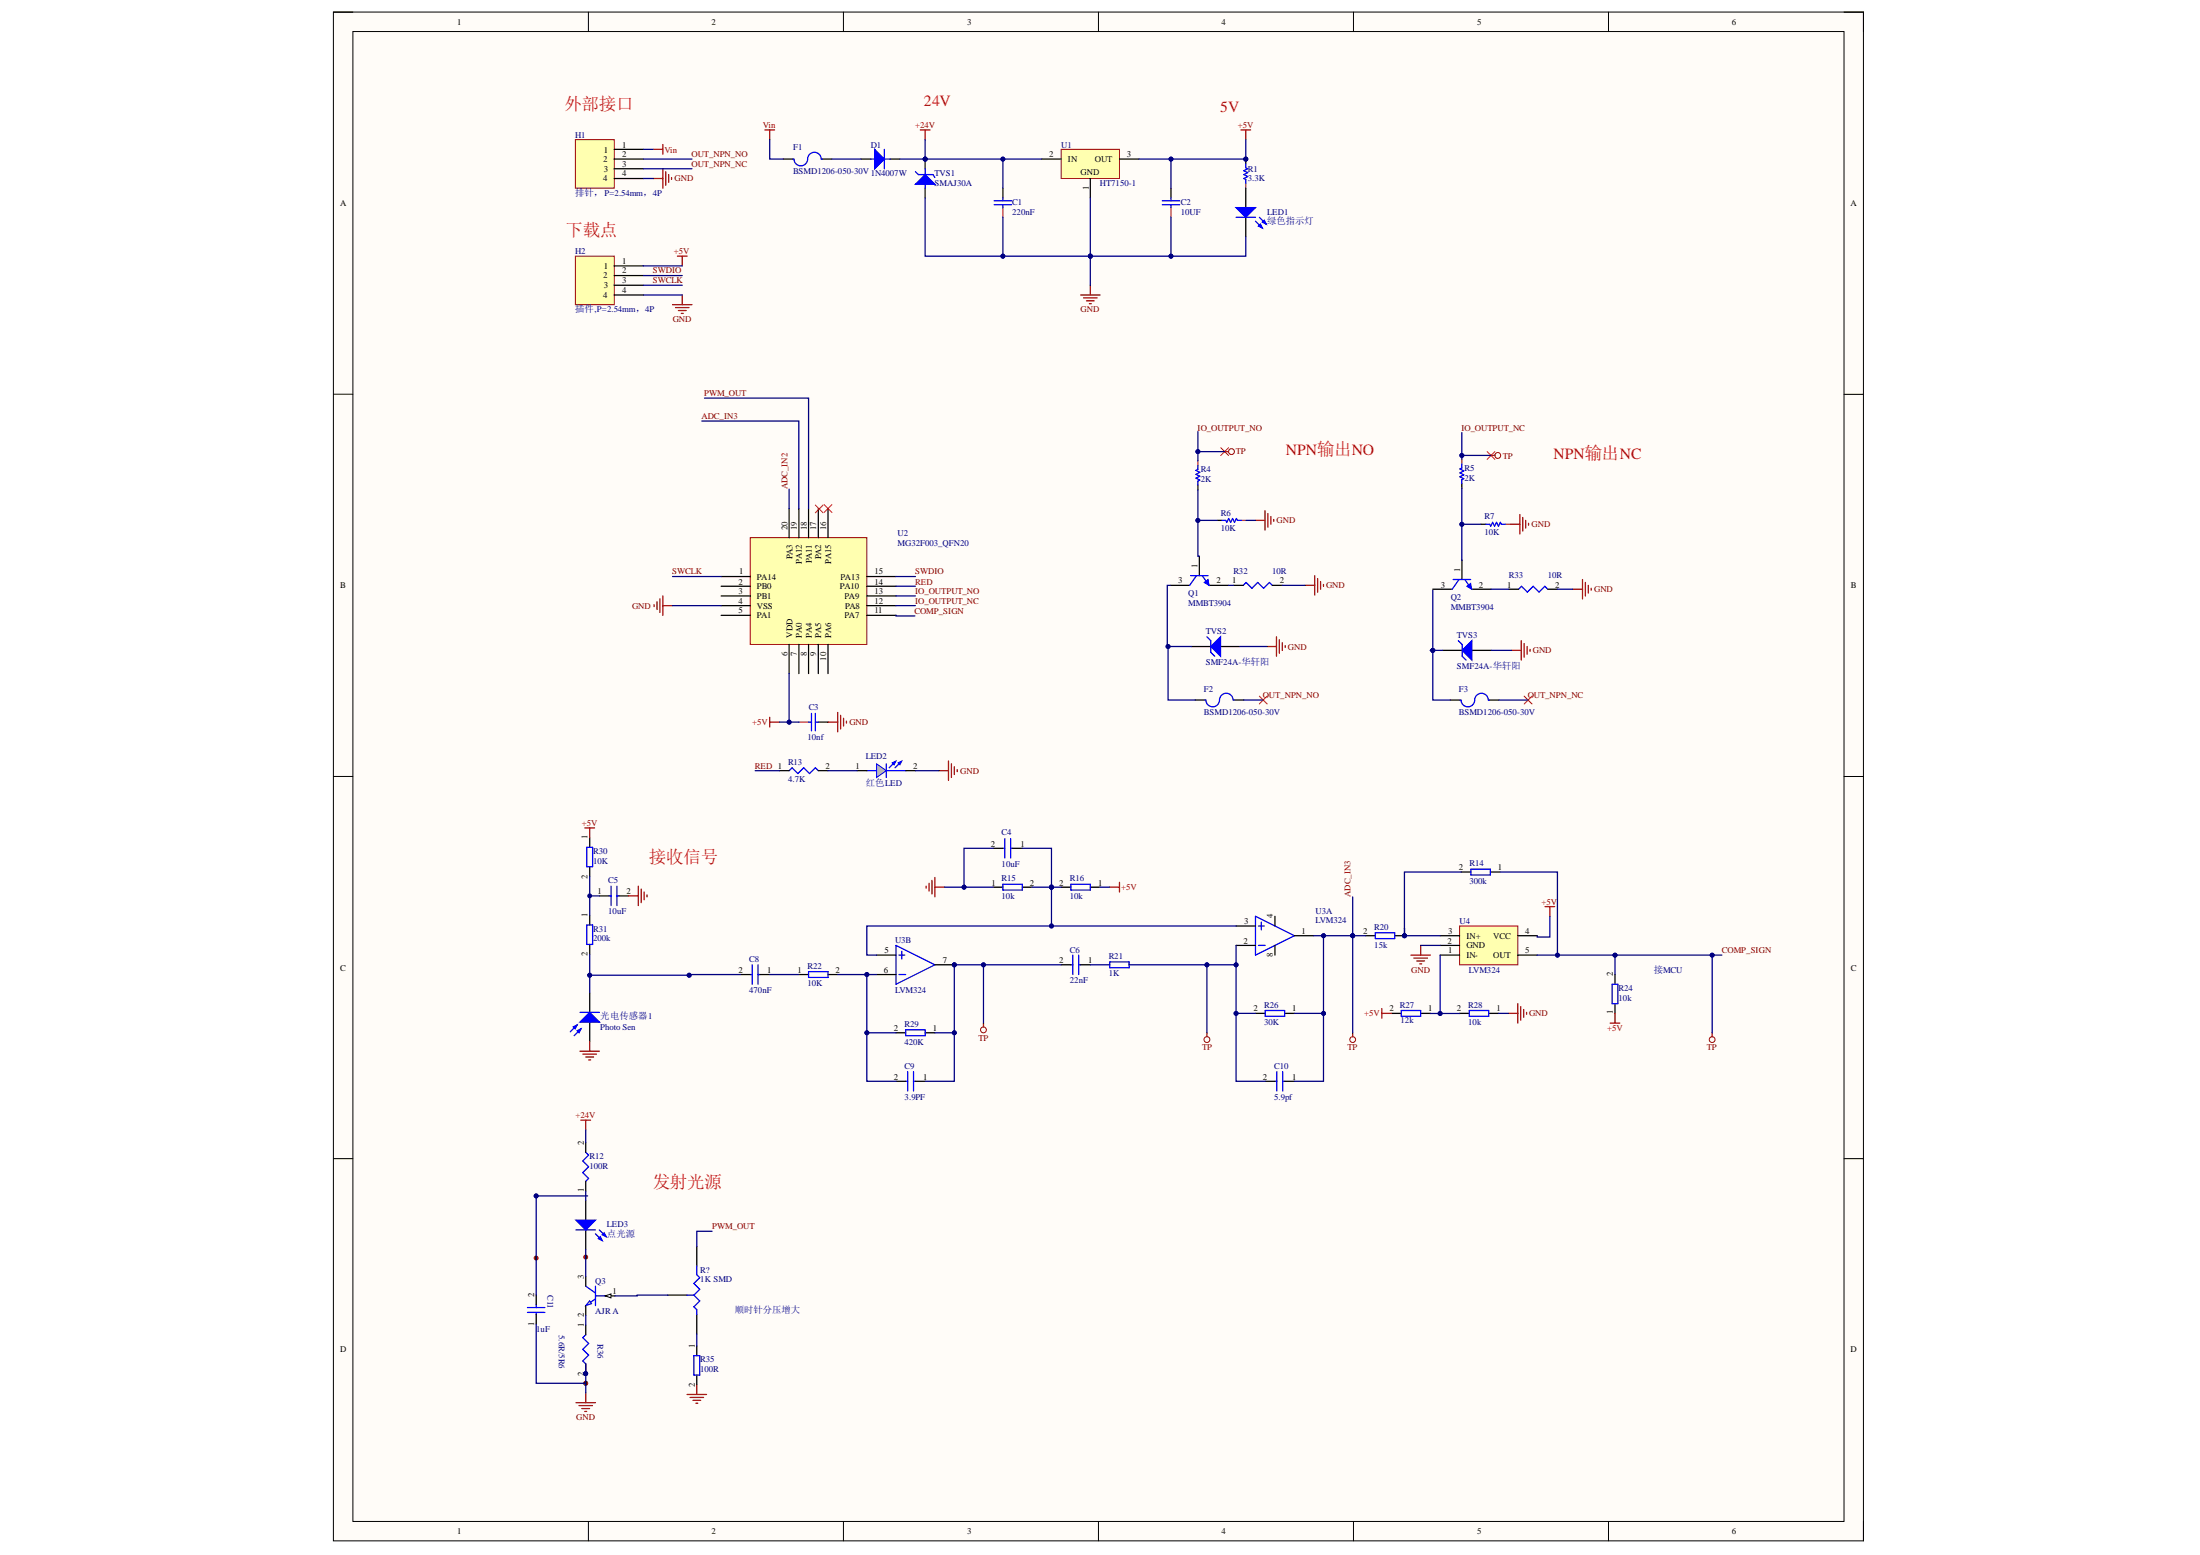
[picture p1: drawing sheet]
# Altium schematic sheet LMV324AILQ镜面反射20260914.SchDoc
size 400 x 400 mm

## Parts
C1  220nF  [0603A]
C2  10UF  [0603A]
C3  10nf  [0603A]
C4  10uF
C5  10uF
C6  22nF
C8  470nF
C9  3.9PF
C10  5.9pf
C11  1uF  [1206]
D1  1N4007W  [D1]
F1  BSMD1206-050-30V  [1206]
F2  BSMD1206-050-30V  [1206]
F3  BSMD1206-050-30V  [1206]
H1  排针，P=2.54mm，4P  [Pin HDR1X4/2.54mm-S]
H2  插件,P=2.54mm，4P  [Pin HDR1X4/2.54mm-S]
LED1  绿色指示灯  [3.2X1.6X1.1]
LED2  红色LED  [0603V]
LED3  点光源  [LED-0]
Q1  MMBT3904  [TO-226-AA]
Q2  MMBT3904  [TO-226-AA]
Q3  AJR A  [SOT-23]
R1  3.3K  [0603]
R4  2K  [0603]
R5  2K  [0603]
R6  10K  [0603]
R7  10K  [0603]
R12  100R  [0603]
R13  4.7K  [0402]
R14  300k
R15  10k
R16  10k
R20  15k
R21  1K
R22  10K
R24  10k
R26  30K
R27  12k
R28  10k
R29  420K
R30  10K
R31  200k
R32  10R  [0402]
R33  10R  [0402]
R35  100R
R36  5.6R/5R6  [0603V]
R?  value 1K SMD  [VR3]  (hidden comment: Res Tap)
TVS1  SMAJ30A  [D2]
TVS2  SMF24A-华轩阳  [GLZZ0002ZA-A]
TVS3  SMF24A-华轩阳  [GLZZ0002ZA-A]
U1  HT7150-1  [SOT89N]
U2  MG32F003_QFN20  [HT3.96-11P]
U3  LVM324  [SOP-8]  (parts A,B of 2)
U4  LVM324  [SC70]
光电传感器1  Photo Sen  [PIN2]

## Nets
+5V: C2.1 C3.2 H2.1 R1.1 R16.1 R24.1 R27.2 R30.1 U1.3(OUT) U2.6(VDD) U4.4(VCC)
+24V: C1.1 D1.2(K) R12.2 TVS1.2 U1.2(IN)
ADC_IN3: C6.2 C9.1 C10.1 C10.2 R4.2 R5.2 R14.1 R20.2 R24.2 R26.1 R26.2 R29.1 U2.11(PA7) U2.12(PA8) U2.13(PA9) U2.19(PA12) U3.1 U3.2 U3.7 U4.5(OUT)  [also labelled COMP_SIGN, IO_OUTPUT_NC, IO_OUTPUT_NO, TP]
GND: C1.2 C2.2 C3.1 C4.2 C5.2 C11.1 H1.4 H2.4 LED1.2(K) LED2.2(CATHODE) R6.2 R7.2 R15.1 R28.1 R32.2 R33.2 R35.2 R36.2 TVS1.1 TVS2.2(A) TVS3.2(A) U1.1(GND) U2.4(VSS) U4.2(GND) 光电传感器1.1(A)
Vin: F1.2 H1.1
ADC_IN2: U2.20(PA3)
OUT_NPN_NC: F3.2 H1.3
OUT_NPN_NO: F2.2 H1.2
PWM_OUT: R?.2(B) U2.18(PA11)
RED: R13.1 U2.14(PA10)
SWCLK: H2.3 U2.1(PA14)
SWDIO: H2.2 U2.15(PA13)
NetC4_1: C4.1 R15.2 R16.2 U3.3 U3.5
NetC5_1: C5.1 R30.2 R31.1
NetC8_1: C8.1 R22.1
NetC8_2: C8.2 R31.2 光电传感器1.2(K)
NetC9_2: C9.2 R22.2 R29.2 U3.6
NetD1_1: D1.1(A) F1.1
NetF2_1: F2.1 Q1.3(C) TVS2.1(K)
NetF3_1: F3.1 TVS3.1(K)
NetLED1_1: LED1.1(A) R1.2
NetLED2_1: LED2.1(ANODE) R13.2
NetLED3_1: LED3.1(A) R12.1
NetLED3_2: LED3.2(K) Q3.3(COLLECTOR)
NetQ1_1: Q1.1(B) R4.1 R6.1
NetQ1_2: Q1.2(E) R32.1
NetQ2_1: Q2.1(B) R5.1 R7.1
NetQ2_2: Q2.2(E) R33.1
NetQ3_1: Q3.1(BASE) R?.3(TAP)
NetQ3_2: Q3.2(EMITTER) R36.1
NetR14_2: R14.2 R20.1 U4.3(IN+)
NetR27_1: R27.1 R28.2 U4.1(IN-)
NetR35_1: R35.1 R?.1(A)

Not connected (* = marked no-connect by the designer): C6 1; C11 2; Q2 3(C); R21 1 2; U2 2(PB0) 3(PB1) 5(PA1) 7(PA0) 8(PA4) 9(PA5) 10(PA6) 16(PA15)* 17(PA2); U3 4 8

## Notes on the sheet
- 外部接口
- 24V
- 5V
- 下载点
- NPN输出NO
- NPN输出NC
- 接收信号
- 接MCU
- 发射光源
- 顺时针分压增大
